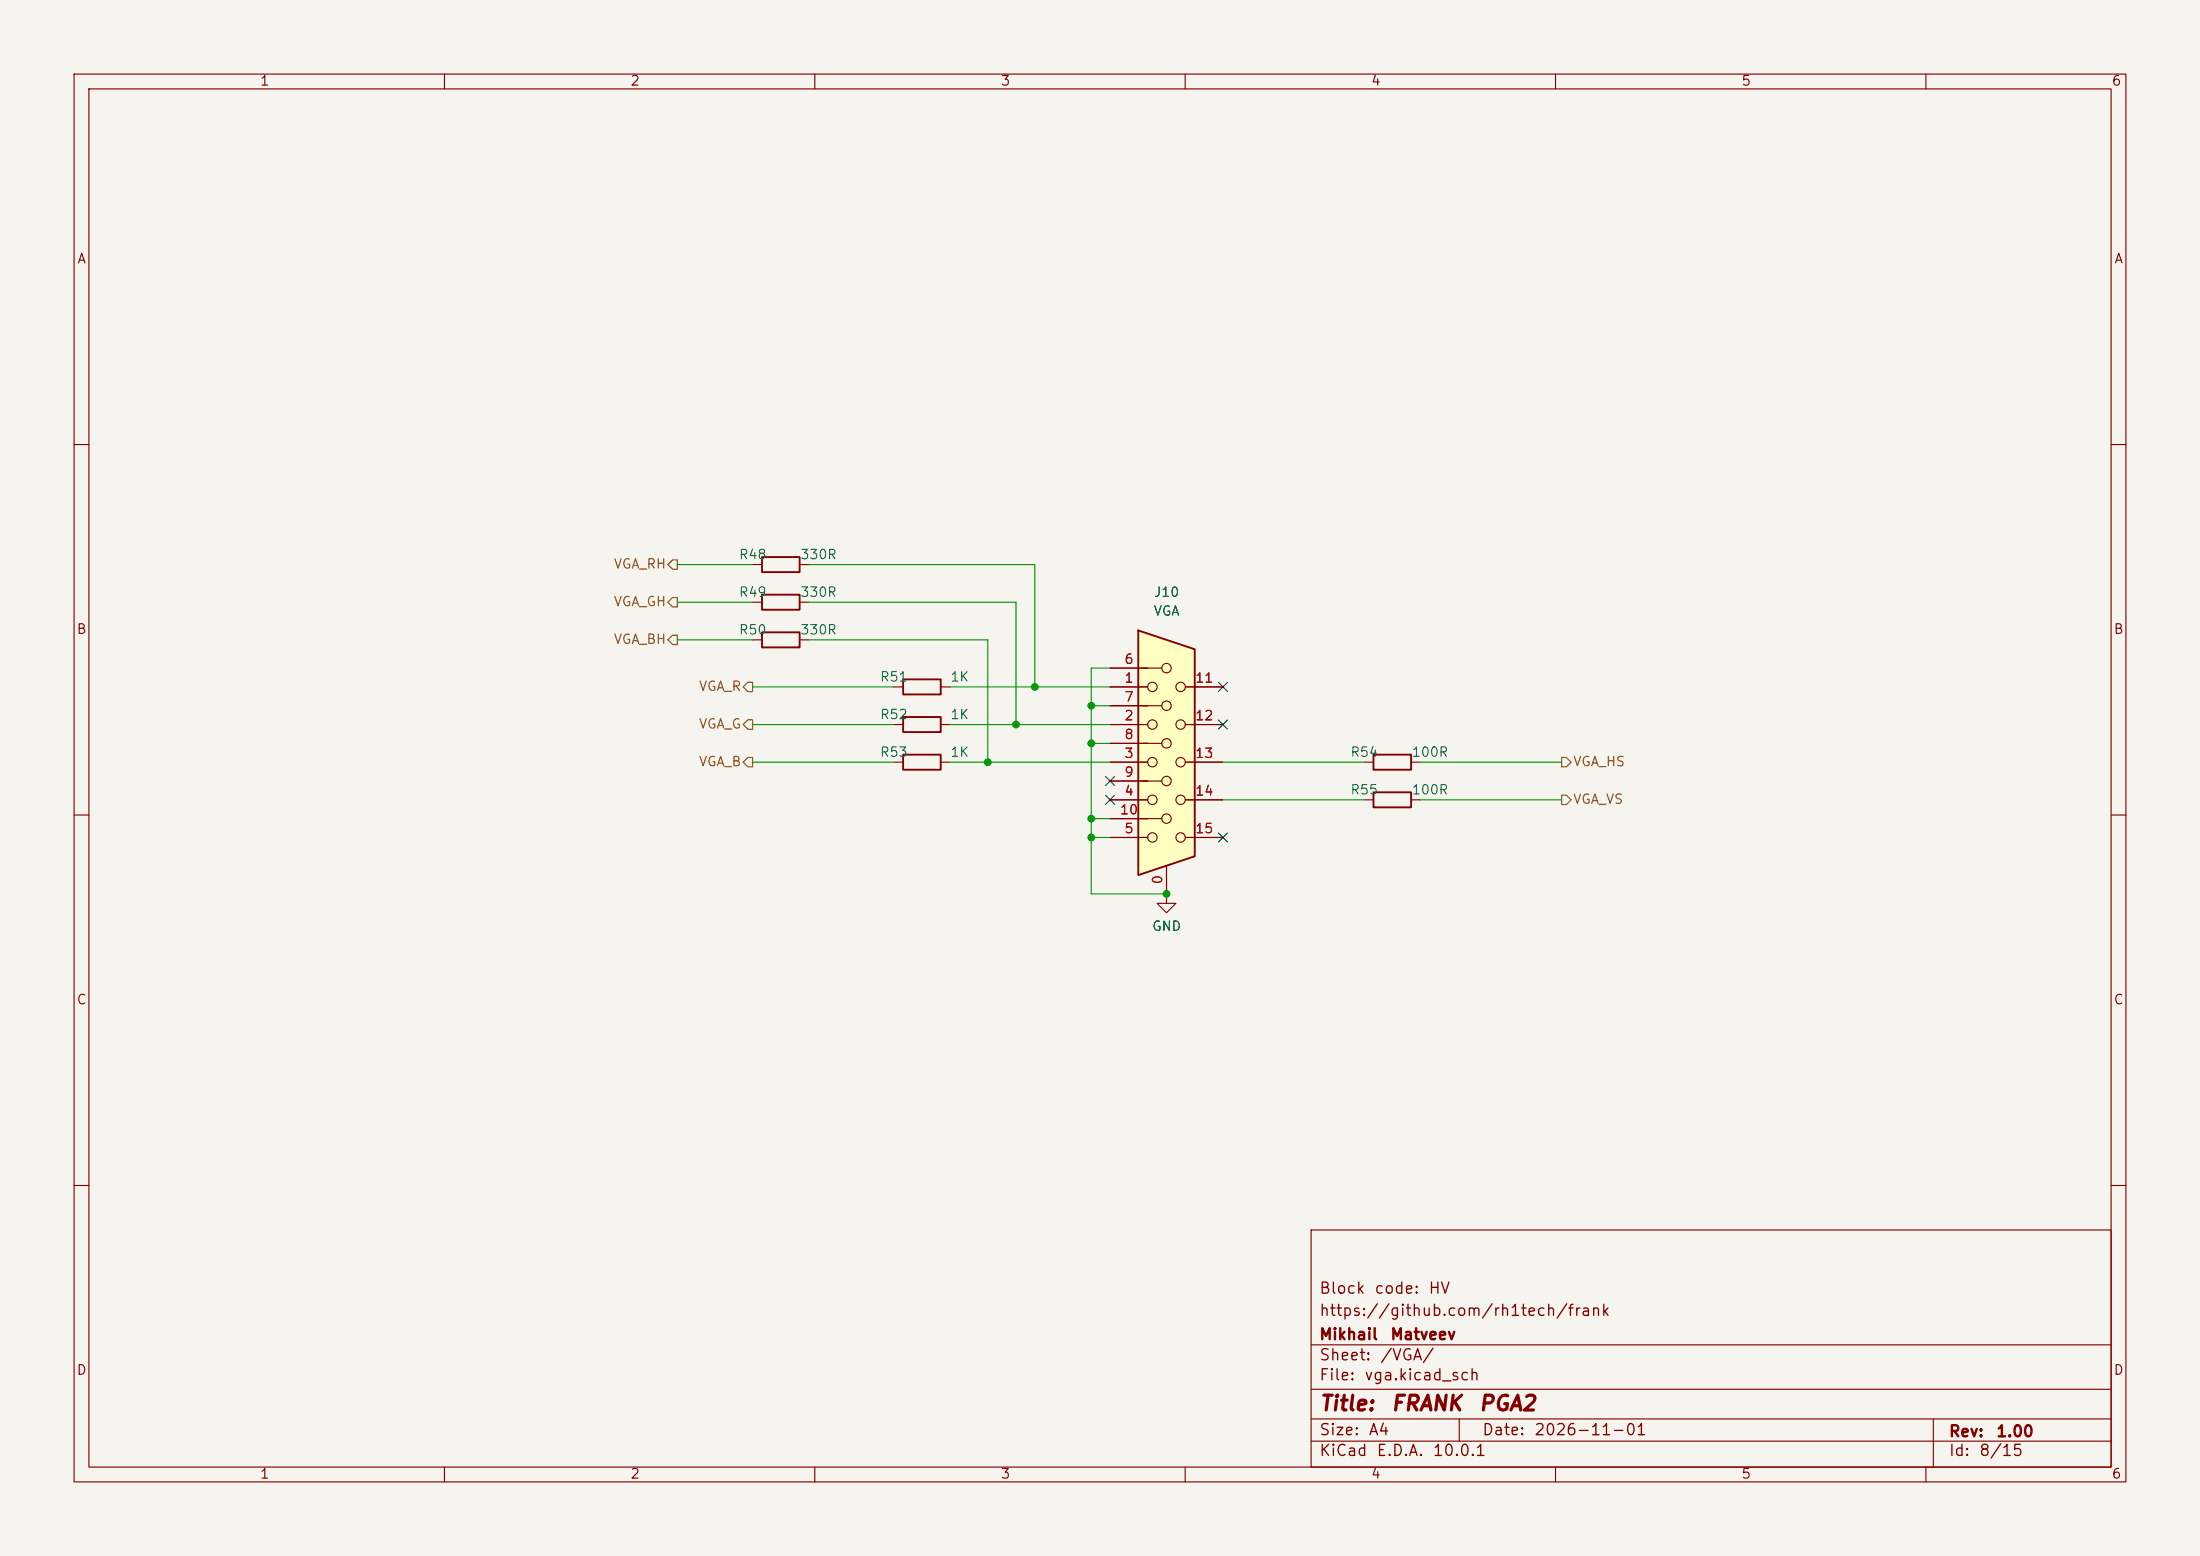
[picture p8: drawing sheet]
<svg xmlns="http://www.w3.org/2000/svg" width="297mm" height="210mm" viewBox="0 0 297 210" stroke-linecap="round" stroke-linejoin="round" font-family="sans-serif">
<path d="M0 0h297v210h-297z" fill="#f5f4ef" stroke="#f5f4ef" stroke-width=".14"/>
<g fill="none" stroke="#840000" stroke-width=".15">
<path d="M10 10h277v190h-277zM12 12h273v186h-273zM60 10v2M110 10v2M160 10v2M210 10v2M260 10v2M10 60h2M285 60h2M120.6 97.8h1.3M127 97.8h1.3M10 110h2"/>
<path d="M184.1 102.9h1.3M184.1 108h1.3M190.5 102.9h1.3M190.5 108h1.3M285 110h2M157.5 120.7v1.2h1.2l-1.2 1.3-1.3-1.3h1.3M157.5 120.7h.1M10 160h2M177 166h108v32h-108zM285 160h2M60 198v2M110 198v2"/>
<path d="M160 198v2M177 194.5h108M177 191.5h108M177 187.5h108M177 181.5h108M197 191.5v3M210 198v2M260 198v2M261 191.5v6.5"/>
</g>
<path d="M121.9 96.8h5.1v2h-5.1zM185.4 101.9h5.1v2h-5.1zM185.4 106.9h5.1v2.1h-5.1z" fill="none" stroke="#840000" stroke-width=".25"/>
<path d="M153.7 85.1l7.6 2.5v28l-7.6 2.5z" fill="#ffffc2"/>
<path d="M102.9 75.2h5v2h-5zM102.9 80.3h5v2h-5zM102.9 85.3h5v2.1h-5zM121.9 91.7h5.1v2h-5.1zM153.7 85.1l7.6 2.5v28l-7.6 2.5zM121.9 101.9h5.1v2h-5.1z" fill="none" stroke="#840000" stroke-width=".25"/>
<g fill="none" stroke="#840000" stroke-width=".15">
<path d="M101.6 76.2h1.3M107.9 76.2h1.3M101.6 81.3h1.3M101.6 86.4h1.3M107.9 81.3h1.3M107.9 86.4h1.3M120.6 92.7h1.3M127 92.7h1.3M149.9 95.3h6.9M149.9 90.2h6.9M149.9 92.7h5M149.9 97.8h5"/>
<path d="M160 92.7h5.1M160 97.8h5.1M120.6 102.9h1.3M127 102.9h1.3M149.9 100.3h6.9M149.9 105.4h6.9M149.9 110.5h6.9M149.9 102.9h5M149.9 108h5M149.9 113h5M157.5 116.8v3.9M160 102.9h5.1"/>
<path d="M160 108h5.1M160 113h5.1M157.5 120.7h.1"/>
<circle cx="155.6" cy="97.8" r=".63"/>
<circle cx="155.6" cy="92.7" r=".63"/>
<circle cx="157.5" cy="90.2" r=".63"/>
<circle cx="157.5" cy="95.2" r=".63"/>
<circle cx="159.4" cy="92.7" r=".63"/>
<circle cx="159.4" cy="97.8" r=".63"/>
<circle cx="155.6" cy="113" r=".63"/>
<circle cx="155.6" cy="102.9" r=".63"/>
<circle cx="155.6" cy="107.9" r=".63"/>
<circle cx="157.5" cy="105.4" r=".63"/>
<circle cx="157.5" cy="100.3" r=".63"/>
<circle cx="157.5" cy="110.5" r=".63"/>
<circle cx="159.4" cy="113" r=".63"/>
<circle cx="159.4" cy="107.9" r=".63"/>
<circle cx="159.4" cy="102.9" r=".63"/>
</g>
<path d="M90.2 76.2l.6-.6h.6v1.2h-.6zM90.2 86.4l.6-.7h.6v1.3h-.6zM90.2 81.3l.6-.7h.6v1.3h-.6zM101 97.2h.6v1.2h-.6l-.7-.6zM101 92.1h.6v1.2h-.6l-.7-.6zM101 102.2h.6v1.3h-.6l-.7-.6zM210.8 107.3h.7l.6 .7-.6 .6h-.7zM210.8 102.2h.7l.6 .7-.6 .6h-.7z" fill="none" stroke="#725600" stroke-width=".15"/>
<g fill="none" stroke="#009600" stroke-width=".15">
<path d="M91.4 76.2h10.2M109.2 76.2h30.5v16.5M91.4 86.4h10.2M91.4 81.3h10.2M101.6 97.8h19M101.6 92.7h19M109.2 81.3h28v16.5M109.2 86.4h24.1v16.5M128.3 97.8h21.6M128.3 92.7h21.6M147.3 95.3h2.6M149.9 90.2h-2.6v30.5h10.2"/>
<path d="M101.6 102.9h19M128.3 102.9h21.6M147.3 100.3h2.6M147.3 113h2.6M147.3 110.5h2.6M165.1 102.9h19M165.1 108h19M191.8 102.9h19M191.8 108h19"/>
</g>
<path d="M164.5 97.2l1.2 1.2M164.5 92.1l1.2 1.2M165.7 97.2l-1.2 1.2M165.7 92.1l-1.2 1.2M149.3 107.3l1.2 1.3M149.3 104.8l1.2 1.2M150.5 107.3l-1.2 1.3M150.5 104.8l-1.2 1.2M164.5 112.4l1.2 1.2M165.7 112.4l-1.2 1.2" fill="none" stroke="#000084" stroke-width=".15"/>
<g fill="#009600" stroke="#009600" stroke-width=".14">
<circle cx="137.2" cy="97.8" r=".46"/>
<circle cx="139.7" cy="92.7" r=".46"/>
<circle cx="147.3" cy="110.5" r=".46"/>
<circle cx="133.3" cy="102.9" r=".46"/>
<circle cx="157.5" cy="120.7" r=".46"/>
<circle cx="147.3" cy="100.3" r=".46"/>
<circle cx="147.3" cy="95.3" r=".46"/>
<circle cx="147.3" cy="113" r=".46"/>
</g>
<g font-size="2" fill="#840000">
<text x="178" y="190.9">Title:</text>
<text x="187.7" y="190.9">FRANK</text>
<text x="199.5" y="190.9">PGA2</text>
</g>
<g font-size="1.5" fill="#840000">
<text x="178" y="178">https://github.com/rh1tech/frank</text>
<text x="178" y="175">Block</text>
<text x="185.4" y="175">code:</text>
<text x="192.7" y="175">HV</text>
<text x="178" y="184">Sheet:</text>
<text x="178" y="181.2">Mikhail</text>
<text x="186.2" y="184">/VGA/</text>
<text x="187.6" y="181.2">Matveev</text>
<text x="178" y="186.7">File:</text>
<text x="184.1" y="186.7">vga.kicad_sch</text>
<text x="178" y="196.9">KiCad</text>
<text x="178" y="194.1">Size:</text>
<text x="184.7" y="194.1">A4</text>
<text x="185.7" y="196.9">E.D.A.</text>
<text x="193.3" y="196.9">10.0.1</text>
<text x="200" y="194.1">Date:</text>
<text x="207" y="194.1">2026-11-01</text>
<text x="263" y="194.3">Rev:</text>
<text x="263" y="196.9">Id:</text>
<text x="267.1" y="196.9">8/15</text>
<text x="269.4" y="194.3">1.00</text>
</g>
<g font-size="1.3" fill="#840000">
<text x="35" y="11.9">1</text>
<text x="85" y="11.9">2</text>
<text x="135" y="11.9">3</text>
<text x="185" y="11.9">4</text>
<text x="235" y="11.9">5</text>
<text x="285" y="11.9">6</text>
<text x="10.3" y="35.9">A</text>
<text x="285.3" y="35.9">A</text>
<text x="10.3" y="85.9">B</text>
<text x="285.3" y="85.9">B</text>
<text x="10.3" y="135.9">C</text>
<text x="285.3" y="135.9">C</text>
<text x="10.3" y="185.9">D</text>
<text x="285.3" y="185.9">D</text>
<text x="35" y="199.9">1</text>
<text x="85" y="199.9">2</text>
<text x="135" y="199.9">3</text>
<text x="185" y="199.9">4</text>
<text x="235" y="199.9">5</text>
<text x="285" y="199.9">6</text>
</g>
<g font-size="1.3" fill="#725600">
<text x="82.8" y="77.1">VGA_RH</text>
<text x="82.8" y="82.1">VGA_GH</text>
<text x="82.8" y="87.2">VGA_BH</text>
<text x="94.3" y="93.6">VGA_R</text>
<text x="94.3" y="98.7">VGA_G</text>
<text x="94.3" y="103.7">VGA_B</text>
<text x="212.3" y="103.7">VGA_HS</text>
<text x="212.3" y="108.8">VGA_VS</text>
</g>
<g font-size="1.3" fill="#006464">
<text x="99.7" y="75.8">R48</text>
<text x="107.9" y="75.8">330R</text>
<text x="99.7" y="80.9">R49</text>
<text x="107.9" y="80.9">330R</text>
<text x="155.7" y="83.4">VGA</text>
<text x="155.7" y="80.9">J10</text>
<text x="99.7" y="86">R50</text>
<text x="107.9" y="86">330R</text>
<text x="118.7" y="92.3">R51</text>
<text x="128.2" y="92.3">1K</text>
<text x="118.7" y="97.4">R52</text>
<text x="128.2" y="97.4">1K</text>
<text x="118.7" y="102.5">R53</text>
<text x="128.2" y="102.5">1K</text>
<text x="182.2" y="102.5">R54</text>
<text x="182.2" y="107.5">R55</text>
<text x="190.5" y="102.5">100R</text>
<text x="190.5" y="107.5">100R</text>
<text x="155.4" y="126">GND</text>
</g>
<g font-size="1.3" fill="#a90000">
<text x="151.7" y="89.9">6</text>
<text x="151.7" y="92.5">1</text>
<text x="151.7" y="95">7</text>
<text x="161.2" y="92.5">11</text>
<text x="151.7" y="97.5">2</text>
<text x="151.7" y="100.1">8</text>
<text x="161.2" y="97.5">12</text>
<text x="151.7" y="102.6">3</text>
<text x="151.7" y="107.7">4</text>
<text x="151.7" y="105.2">9</text>
<text x="161.2" y="102.6">13</text>
<text x="161.2" y="107.7">14</text>
<text x="151.1" y="110.2">10</text>
<text x="151.7" y="112.8">5</text>
<text x="161.2" y="112.8">15</text>
<text x="157.2" y="119.5" transform="rotate(-90 157.2 119.5)">0</text>
</g>
</svg>
